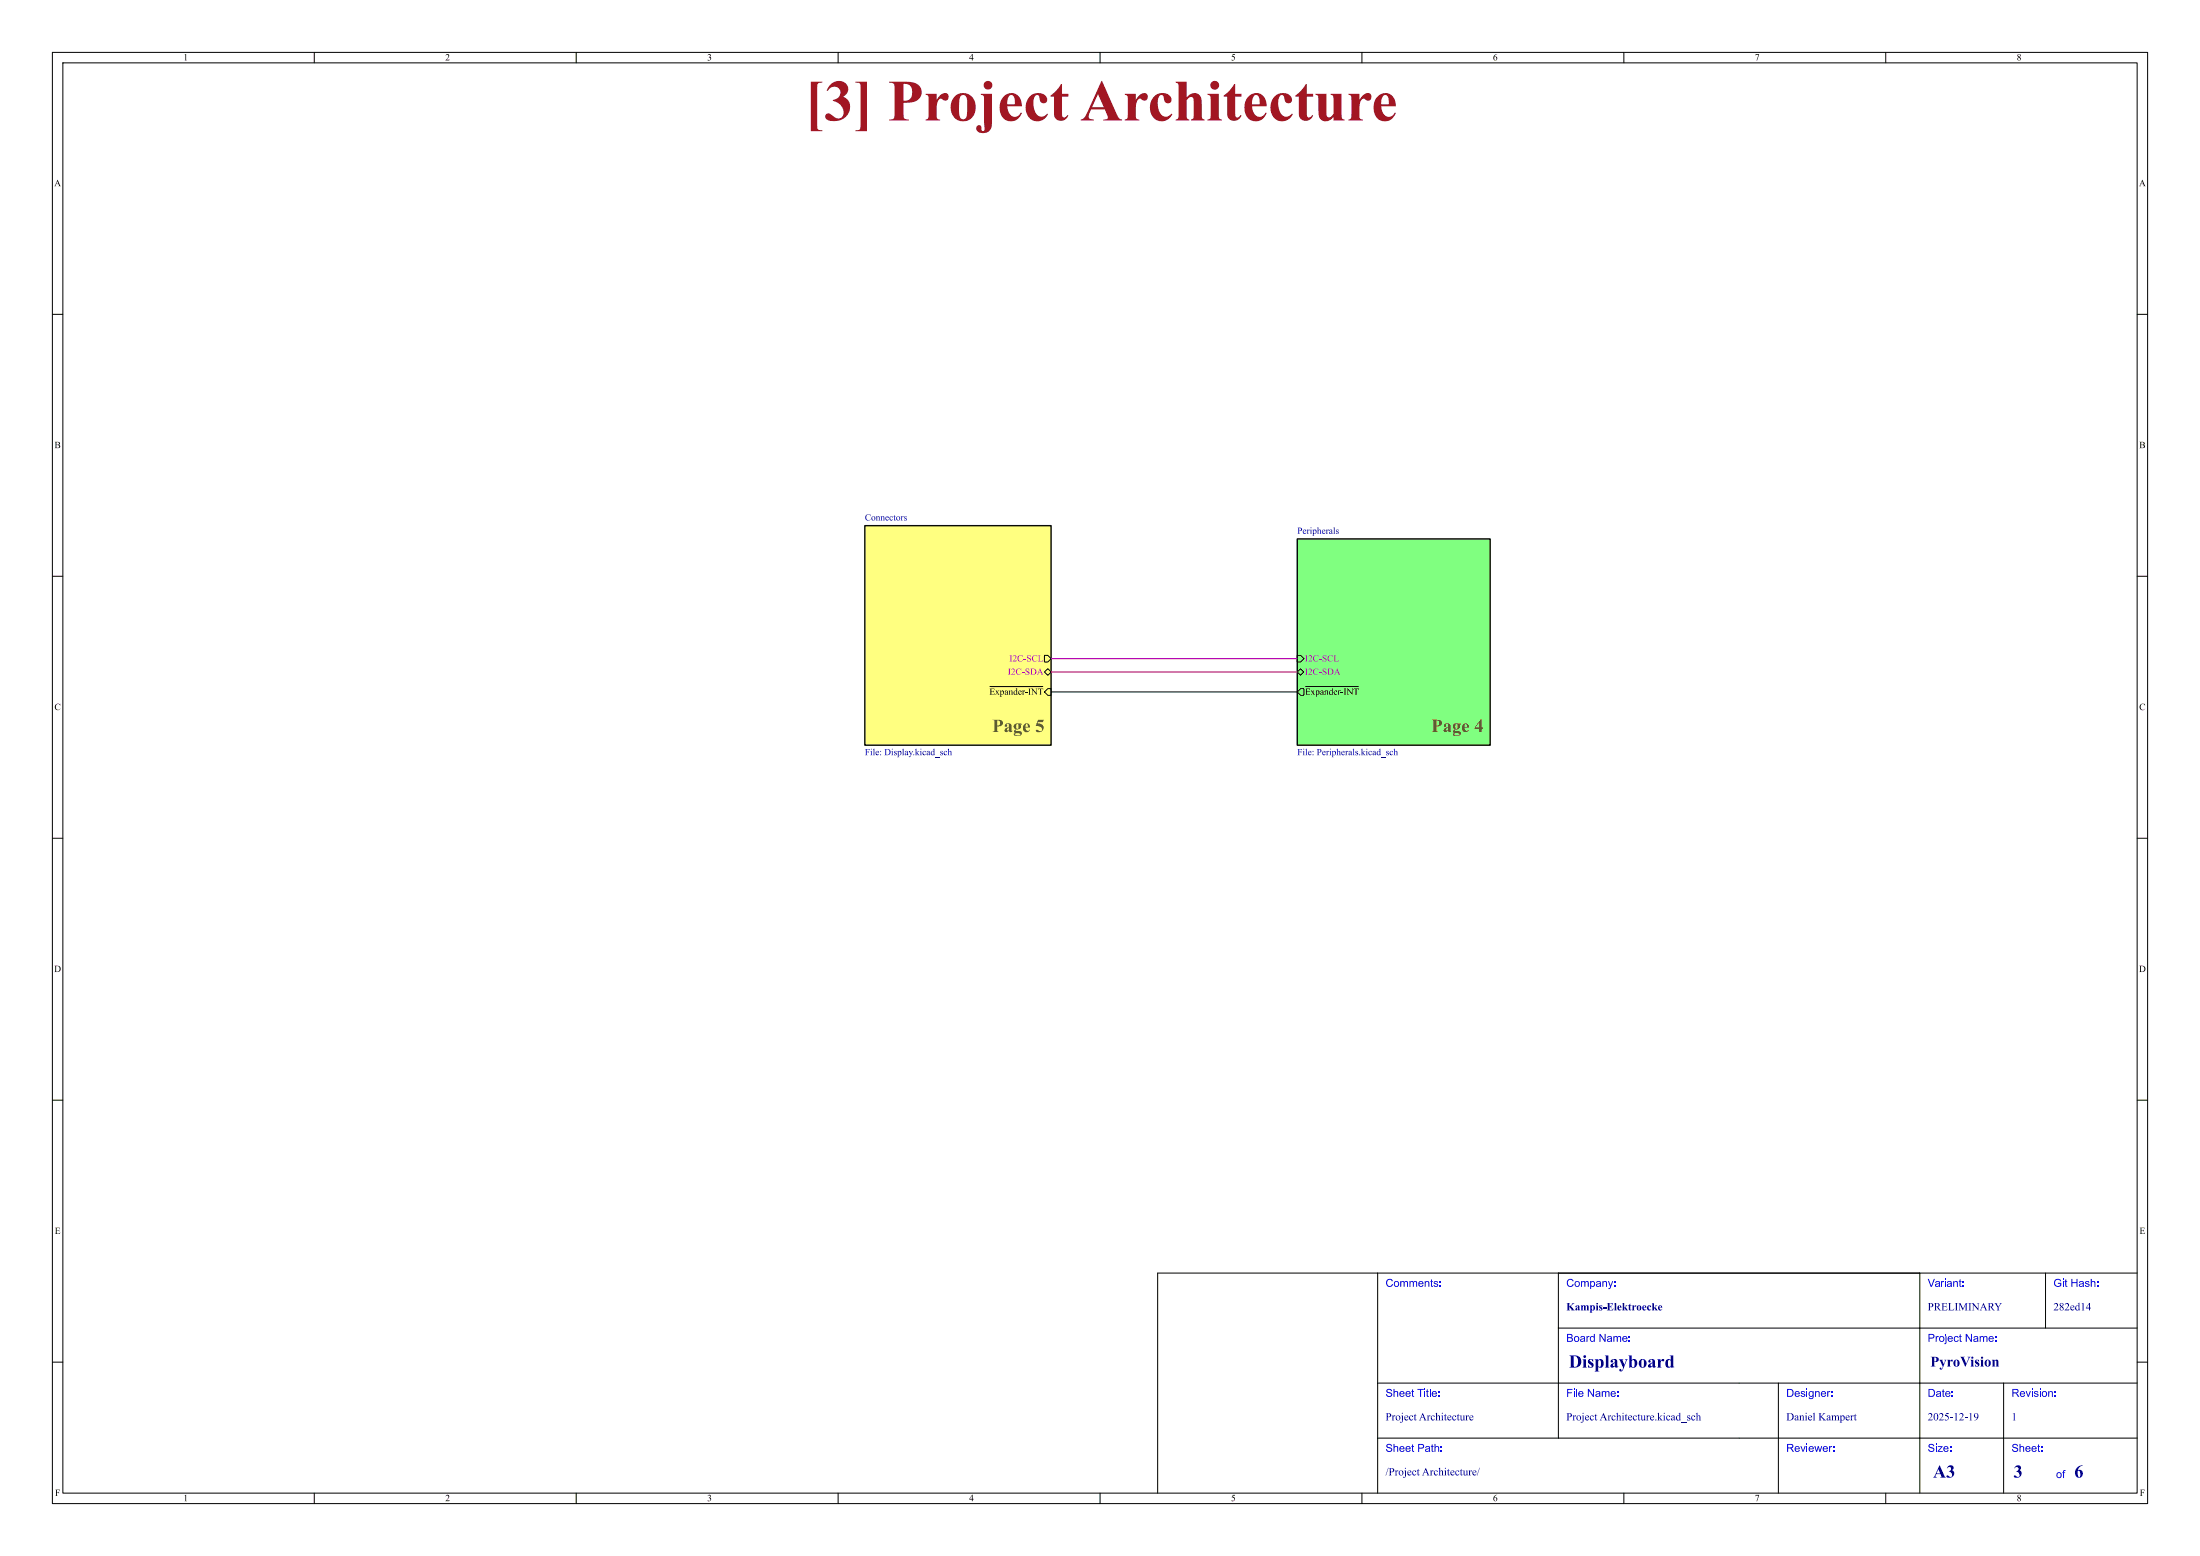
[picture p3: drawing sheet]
<svg xmlns="http://www.w3.org/2000/svg" width="420mm" height="297mm" viewBox="0 0 420 297" stroke-linecap="round" stroke-linejoin="round" font-family="sans-serif">
<g fill="none" stroke="#000" stroke-width=".19">
<path d="M10 10h400v277h-400zM12 12h396v273h-396zM60 10v2M110 10v2M160 10v2M210 10v2M260 10v2M310 10v2M360 10v2M10 60h2M408 60h2M10 110h2"/>
<path d="M408 110h2M247.6 125.1h.7l.6 .6-.6 .7h-.7zM247.6 128.3l.7-.7 .6 .7-.6 .6zM248.3 131.4h.6v1.3h-.6l-.7-.6zM249.2 131h10.1M10 160h2M408 160h2M10 210h2M408 210h2M263 243v42M297.5 253.5h110.5M297.5 243v31.5"/>
<path d="M366.5 243v42M390.5 243v10.5M408 243h-187v42M10 260h2M263 274.5h145M263 264h145M339.5 264v21M382.5 264v21M408 260h2M60 285v2M110 285v2M160 285v2"/>
<path d="M210 285v2M260 285v2M310 285v2M360 285v2"/>
</g>
<path d="M247.6 102.9h36.9v39.3h-36.9z" fill="#80ff80" stroke="#80ff80" stroke-width=".19"/>
<path d="M165.1 100.3h35.6v41.9h-35.6z" fill="#ffff80" stroke="#ffff80" stroke-width=".19"/>
<path d="M247.6 102.9h36.9v39.3h-36.9z" fill="none" stroke="#000" stroke-width=".25"/>
<g fill="#000084">
<path d="M249.2 143l.3-.1v1.1l.1 .1h-.4l.1-.1v-.8z"/>
<path d="M255.1 143l.3-.1v.6l.2-.2 .2 .1 .2 .7h-.4l.1-.1-.1-.6-.2 .1v.6h.1h-.4l.1-.1v-.8z"/>
<path d="M258.2 143l.3-.1v1.1l.1 .1h-.4l.1-.1v-.8z"/>
<path d="M259.8 143l.3-.1v.8l.2-.4h.3l-.4 .4 .5 .4h-.4l-.2-.4 .1 .4h-.4l.1-.1v-.9z"/>
<path d="M263.2 143l.3-.1v1.1l.1 .1h-.6a.23 .23 0 0 1-.2-.2 .23 .23 0 0 1 .2-.2l.1 .3h.3l-.1-.6h-.2l-.1 .3h-.2l.2-.3h.4v-.4z"/>
<path d="M266 143l.3-.1v.6l.2-.2 .2 .1 .2 .7h-.4l.1-.1-.1-.6-.2 .1v.6h.1h-.4l.1-.1 .1-.8z"/>
<circle cx="248.9" cy="143" r=".09"/>
<circle cx="254" cy="143" r=".09"/>
<circle cx="260.9" cy="143" r=".09"/>
</g>
<path d="M165.1 100.3h35.6v41.9h-35.6z" fill="none" stroke="#000" stroke-width=".25"/>
<path d="M189 131h10.1M199.4 125.1h.6l.7 .6-.7 .7h-.6zM199.4 128.3l.6-.7 .7 .7-.7 .6z" fill="none" stroke="#000" stroke-width=".19"/>
<g fill="#000084">
<path d="M166.6 143l.3-.1v1.1l.1 .1h-.4l.2-.1v-.8z"/>
<path d="M172.2 143l.3-.1v1.1l.1 .1h-.4l.1-.1v-.8z"/>
<path d="M174.7 143l.2-.1v.8l.3-.4h.3l-.4 .4 .5 .4h-.4l-.3-.4 .2 .4h-.4l.1-.1v-.9z"/>
<path d="M178.1 143l.3-.1v1.1l.1 .1h-.6a.23 .23 0 0 1-.2-.2 .23 .23 0 0 1 .1-.2l.2 .3h.2l-.1-.6h-.1l-.2 .3h-.1l.2-.3h.3v-.4z"/>
<path d="M180.9 143l.3-.1v.6l.2-.2 .2 .1 .2 .7h-.4l.1-.1-.1-.6-.2 .1v.6h.1h-.4l.1-.1v-.8z"/>
<circle cx="166.3" cy="143" r=".09"/>
<circle cx="170.3" cy="143" r=".09"/>
<circle cx="175.8" cy="143" r=".09"/>
</g>
<path d="M200.7 132.1h46.9" fill="none" stroke="#000" stroke-width=".19"/>
<path d="M200.7 125.7h46.9M200.7 128.3h46.9" fill="none" stroke="#c200c2" stroke-width=".19"/>
<text font-size="11.1" fill="#a21622" x="153.6" y="25.9">[3] ProjectArchitecture</text>
<g font-size="3.5" fill="#644632">
<text x="189.4" y="140.2">Page5</text>
<text x="273.2" y="140.2">Page4</text>
</g>
<g font-size="3.5" fill="#00007f">
<text x="299.5" y="261.9">Displayboard</text>
<text x="369" y="282.9">A3</text>
<text x="384.4" y="282.9">3</text>
<text x="396" y="282.9">6</text>
</g>
<text font-size="2.8" fill="#00007f" x="368.5" y="261.6">PyroVision</text>
<g font-size="2.1" fill="#00f">
<text x="264.5" y="246.2">Comments:</text>
<text x="299" y="246.2">Company:</text>
<text x="368" y="246.2">Variant:</text>
<text x="392" y="246.2">Git Hash:</text>
<text x="299" y="256.7">Board Name:</text>
<text x="368" y="256.7">Project Name:</text>
<text x="264.5" y="267.2">Sheet Title:</text>
<text x="299" y="267.2">File Name:</text>
<text x="341" y="267.2">Designer:</text>
<text x="368" y="267.2">Date:</text>
<text x="384" y="267.2">Revision:</text>
<text x="264.5" y="277.7">Sheet Path:</text>
<text x="341" y="277.7">Reviewer:</text>
<text x="368" y="277.7">Size:</text>
<text x="384" y="277.7">Sheet:</text>
<text x="392.5" y="282.7">of</text>
</g>
<g font-size="2.1" fill="#00007f">
<text x="299" y="250.7">Kampis-Elektroecke</text>
<text x="368" y="250.7">PRELIMINARY</text>
<text x="392" y="250.7">282ed14</text>
<text x="264.5" y="271.7">ProjectArchitecture</text>
<text x="299" y="271.7">ProjectArchitecture.kicad_sch</text>
<text x="341" y="271.7">DanielKampert</text>
<text x="368" y="271.7">2025-12-19</text>
<text x="384" y="271.7">1</text>
<text x="264.5" y="282.2">/ProjectArchitecture/</text>
</g>
<g font-size="1.8">
<text x="35" y="12">1</text>
<text x="85" y="12">2</text>
<text x="135" y="12">3</text>
<text x="185" y="12">4</text>
<text x="235" y="12">5</text>
<text x="285" y="12">6</text>
<text x="335" y="12">7</text>
<text x="385" y="12">8</text>
<text x="10.3" y="36">A</text>
<text x="408.3" y="36">A</text>
<text x="10.4" y="86">B</text>
<text x="408.4" y="86">B</text>
<text x="10.4" y="136">C</text>
<text x="188.9" y="133.1">~{Expander-INT}</text>
<text x="249.1" y="133.1">~{Expander-INT}</text>
<text x="408.4" y="136">C</text>
<text x="10.3" y="186">D</text>
<text x="408.3" y="186">D</text>
<text x="10.4" y="236">E</text>
<text x="408.4" y="236">E</text>
<text x="10.5" y="286">F</text>
<text x="35" y="287">1</text>
<text x="85" y="287">2</text>
<text x="135" y="287">3</text>
<text x="185" y="287">4</text>
<text x="235" y="287">5</text>
<text x="285" y="287">6</text>
<text x="335" y="287">7</text>
<text x="385" y="287">8</text>
<text x="408.5" y="286">F</text>
</g>
<g font-size="1.8" fill="#000084">
<text x="165.1" y="99.6">Connectors</text>
<text x="247.6" y="102.1">Peripherals</text>
<text x="165.1" y="144.9">File: Display.kicad_sch</text>
<text x="247.6" y="144.9">File: Peripherals.kicad_sch</text>
</g>
<g font-size="1.8" fill="#c200c2">
<text x="192.4" y="129.3">I2C-SDA</text>
<text x="192.7" y="126.7">I2C-SCL</text>
<text x="249.1" y="126.7">I2C-SCL</text>
<text x="249.1" y="129.3">I2C-SDA</text>
</g>
</svg>
